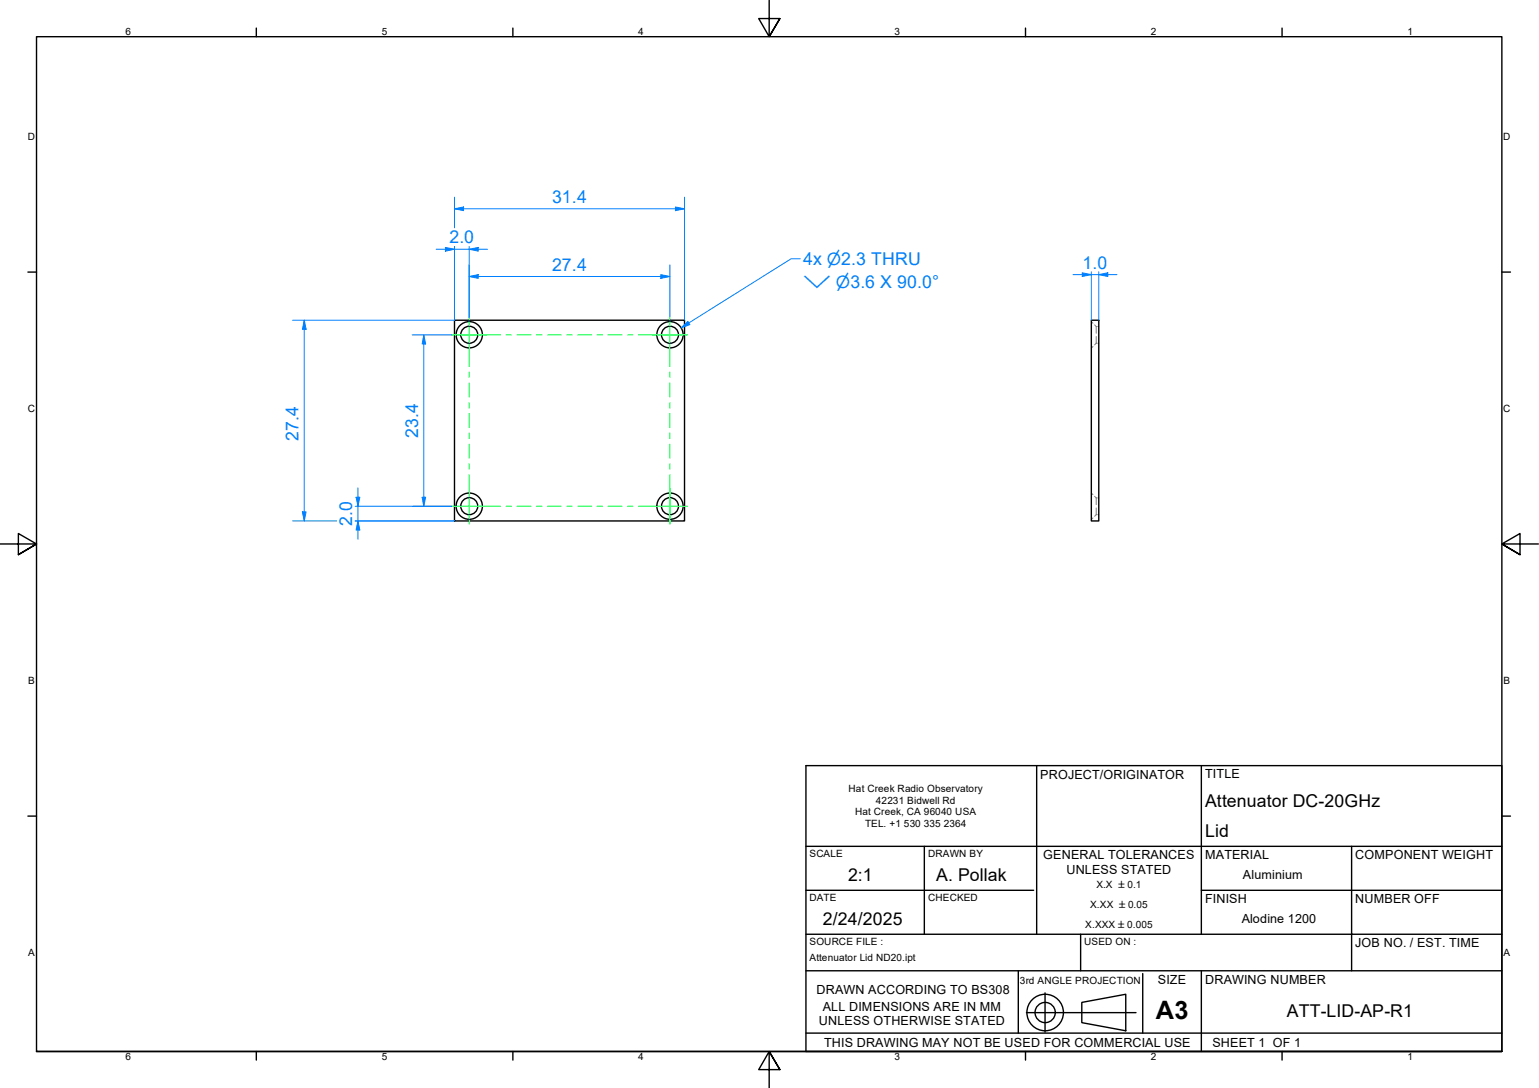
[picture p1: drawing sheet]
<svg xmlns="http://www.w3.org/2000/svg" width="420mm" height="297mm" viewBox="0 0 420 297" stroke-linecap="round" stroke-linejoin="round" font-family="sans-serif">
<!-- layer: Visible Edges(Design Office) -->
<g fill="none" stroke="#000" stroke-width=".38">
<path d="M124.1 87.4h62.8v54.8h-62.8zM297.9 87.4h2.1v54.8h-2.1z"/>
<circle cx="128.1" cy="91.4" r="2.32"/>
<circle cx="128.1" cy="91.4" r="3.6"/>
<circle cx="182.9" cy="91.4" r="2.32"/>
<circle cx="182.9" cy="91.4" r="3.6"/>
<circle cx="128.1" cy="138.2" r="2.32"/>
<circle cx="128.1" cy="138.2" r="3.6"/>
<circle cx="182.9" cy="138.2" r="2.32"/>
<circle cx="182.9" cy="138.2" r="3.6"/>
</g>
<!-- layer: Hidden Edges(Design Office) -->
<g fill="none" stroke="#808080" stroke-width=".27">
<path d="M297.9 87.8l.5 .5M298.4 94.6l-.5 .4M298.8 88.7l.5 .4M299.3 89.1v1.9M299.3 91.9v1.8M299.3 93.7l-.5 .5M299.3 93.7h.2M299.3 89.1h.2M299.7 93.7h.3M299.7 89.1h.3M297.9 134.6l.5 .5M298.8 135.5l.5 .4"/>
<path d="M299.3 135.9v1.9M299.3 138.7v1.8M299.3 135.9h.2M299.7 135.9h.3M298.4 141.4l-.5 .4M299.3 140.5l-.5 .5M299.3 140.5h.2M299.7 140.5h.3"/>
</g>
<!-- layer: Sketch Geometry(Design Office) -->
<g fill="none" stroke="#000" stroke-width=".38">
<path d="M70 7.7v2.3M140 7.7v2.3M210 0v10l-2.9-4.9h5.8l-2.9 4.9 2.9-4.9M280 7.7v2.3M350 7.7v2.3M7.6 74.3h2.4M410 74.3h2.4M0 148.5h10l-5-2.8v5.7l5-2.9-5 2.9M420 148.5h-10l5-2.8v5.7l-5-2.9 5 2.9M220 209h190v78.1h-190zM283 209v46.1M328 209v46.1"/>
<path d="M7.6 222.8h2.4M220 231.1h190M252.3 231.1v24M369 231.1v24h41M410 222.8h2.4M220 243.1h62.2M220 255.1h108M295 255.1v9.9M328 255.1h41v9.9M328 243.1h82M220 265h190M278 265v17.1"/>
<path d="M280.2 276.5h29.9M285.3 271.1v10.7M295.3 273.7l12-2.3v10l-12-2.2zM312 265.8v16.3M328 265v22.1M10 287.1v-277.1h400v277.1h-400h400M70 287.1v2.3M140 287.1v2.3M212.9 292l-2.9-4.9 2.9 4.9h-5.8l2.9-4.9v9.9M220 282.1h190M280 287.1v2.3M350 287.1v2.3"/>
<circle cx="285.3" cy="276.4" r="5"/>
<circle cx="285.3" cy="276.4" r="2.76"/>
</g>
<!-- layer: Dimensions(Design Office) -->
<path d="M124.1 57h2.5" fill="none" stroke="#0080ff" stroke-width=".27"/>
<path d="M124.1 57l2.5-.5v1z" fill="#0080ff"/>
<path d="M124.1 57l2.5-.5v1zM184.4 57h2.5" fill="none" stroke="#0080ff" stroke-width=".27"/>
<path d="M184.4 56.5l2.5 .5-2.5 .5z" fill="#0080ff"/>
<path d="M124.1 53.8v8.4M126.6 57h57.8M184.4 56.5l2.5 .5-2.5 .5zM186.9 53.8v33.6M124.1 67.3v20.1M83.1 139.7v2.5" fill="none" stroke="#0080ff" stroke-width=".27"/>
<path d="M82.5 139.7h1.1l-.5 2.5z" fill="#0080ff"/>
<path d="M83.1 87.4v2.5M82.5 139.7h1.1l-.5 2.5z" fill="none" stroke="#0080ff" stroke-width=".27"/>
<path d="M83.1 87.4l.5 2.5h-1.1z" fill="#0080ff"/>
<path d="M295.5 75h2.4M79.9 87.4h44.2M83.1 87.4l.5 2.5h-1.1zM83.1 89.9v49.8M79.9 142.2h12M97 142.2h27.1" fill="none" stroke="#0080ff" stroke-width=".27"/>
<path d="M295.5 74.5l2.4 .5-2.4 .5z" fill="#0080ff"/>
<path d="M295.5 74.5l2.4 .5-2.4 .5zM300 75h2.5" fill="none" stroke="#0080ff" stroke-width=".27"/>
<path d="M300 75l2.5-.5v1z" fill="#0080ff"/>
<path d="M128.1 75.5h2.5M292.9 75h2.6M297.9 75h2.1M297.9 74.2v13.2M300 75l2.5-.5v1zM300 74.2v13.2M302.5 75h2.4" fill="none" stroke="#0080ff" stroke-width=".27"/>
<!-- layer: Center Mark(Design Office) -->
<path d="M123.3 91.4h9.6M178.1 91.4h9.6M123.3 138.2h9.6M182.9 133.4v9.7" fill="none" stroke="#00ff40" stroke-width=".27"/>
<!-- layer: Centerline(Design Office) -->
<g fill="none" stroke="#00ff40" stroke-width=".27">
<path d="M123.3 91.4h13.4M128.1 86.6v13.5M138.2 91.4h1.4M141.2 91.4h3.8M146.4 91.4h1.6M149.5 91.4h3.7M154.7 91.4h1.5M157.7 91.4h3.8M163 91.4h1.5M166 91.4h3.8M171.3 91.4h1.5M174.3 91.4h13.4"/>
<path d="M182.9 86.6v13.5M128.1 101.6v1.4M128.1 104.6v3.8M128.1 109.9v1.5M128.1 112.9v3.9M128.1 118.2v1.5M182.9 101.6v1.4M182.9 104.6v3.8M182.9 109.9v1.5M182.9 112.9v3.9M182.9 118.2v1.5M123.3 138.2h13.4"/>
<path d="M128.1 121.3v3.8M128.1 126.6v1.5M128.1 129.6v13.5M138.2 138.2h1.4M141.2 138.2h3.8M146.4 138.2h1.6M149.5 138.2h3.7M154.7 138.2h1.5M157.7 138.2h3.8M163 138.2h1.5M166 138.2h3.8M171.3 138.2h1.5"/>
<path d="M174.3 138.2h13.4M182.9 121.3v3.8M182.9 126.6v1.5M182.9 129.6v13.5"/>
</g>
<!-- layer: Dimensions(Design Office) -->
<path d="M128.1 75.5l2.5-.5v1z" fill="#0080ff"/>
<path d="M128.1 75.5l2.5-.5v1zM180.4 75.5h2.5" fill="none" stroke="#0080ff" stroke-width=".27"/>
<path d="M180.4 75l2.5 .5-2.5 .5z" fill="#0080ff"/>
<path d="M128.1 72.3v14.3M130.6 75.5h49.8M180.4 75l2.5 .5-2.5 .5zM182.9 72.3v14.3M115.7 91.4v2.5" fill="none" stroke="#0080ff" stroke-width=".27"/>
<path d="M115.7 91.4l.5 2.5h-.9z" fill="#0080ff"/>
<path d="M115.7 91.4l.5 2.5h-.9zM115.7 135.7v2.5" fill="none" stroke="#0080ff" stroke-width=".27"/>
<path d="M115.3 135.7h.9l-.5 2.5z" fill="#0080ff"/>
<path d="M121.6 68.1h2.5M112.5 91.4h10.8M115.7 93.9v41.8M112.5 138.2h10.8M115.3 135.7h.9l-.5 2.5z" fill="none" stroke="#0080ff" stroke-width=".27"/>
<path d="M121.6 67.5l2.5 .6-2.5 .5z" fill="#0080ff"/>
<path d="M121.6 67.5l2.5 .6-2.5 .5zM128.1 68.1h2.5" fill="none" stroke="#0080ff" stroke-width=".27"/>
<path d="M128.1 68.1l2.5-.6v1.1z" fill="#0080ff"/>
<path d="M119.1 68.1h2.5M124.1 68.1h4M124.1 67.3v20.1M128.1 68.1l2.5-.6v1.1zM128.1 67.3v19.3M130.6 68.1h2.5M97.7 142.2v2.5" fill="none" stroke="#0080ff" stroke-width=".27"/>
<path d="M97.7 142.2l.5 2.5h-1z" fill="#0080ff"/>
<path d="M97.7 135.7v2.5M97.7 142.2l.5 2.5h-1z" fill="none" stroke="#0080ff" stroke-width=".27"/>
<path d="M97.2 135.7h1l-.5 2.5z" fill="#0080ff"/>
<path d="M97 138.2h26.3M97.2 135.7h1l-.5 2.5zM97.7 133.2v2.5M97.7 138.2v4M97 142.2h27.1M97.7 144.7v2.5" fill="none" stroke="#0080ff" stroke-width=".27"/>
<!-- layer: Symbols(Design Office) -->
<path d="M188 88.2l-2.1 1.3" fill="none" stroke="#0080ff" stroke-width=".27"/>
<path d="M185.9 89.5l1.9-1.8 .5 .9z" fill="#0080ff"/>
<path d="M218.5 70.7h-2.5l-28 17.5M185.9 89.5l1.9-1.8 .5 .9z" fill="none" stroke="#0080ff" stroke-width=".27"/>
<text font-size="6.9" x="315.5" y="278.2">A3</text>
<g font-size="4.8" fill="#0080ff">
<text x="150.7" y="55.4">31.4</text>
<text x="122.7" y="66.5">2.0</text>
<text x="150.7" y="74">27.4</text>
<text x="219.3" y="72.4">4x ⌀2.3 THRU</text>
<text x="295.5" y="73.4">1.0</text>
<text x="114.2" y="119.6" transform="rotate(-90 114.2 119.6)">23.4</text>
<text x="81.5" y="120.4" transform="rotate(-90 81.5 120.4)">27.4</text>
<text x="96.1" y="143.6" transform="rotate(-90 96.1 143.6)">2.0</text>
</g>
<g font-size="4.8">
<text x="329" y="220.3">Attenuator DC-20GHz</text>
<text x="329" y="228.5">Lid</text>
<text x="231.5" y="240.5">2:1</text>
<text x="255.6" y="240.5">A. Pollak</text>
<text x="224.7" y="252.5">2/24/2025</text>
<text x="351.3" y="277.5">ATT-LID-AP-R1</text>
</g>
<text font-size="4.6" fill="#0080ff" x="219.3" y="78.5">⌵ ⌀3.6 X 90.0°</text>
<g font-size="3.4">
<text x="284" y="212.6">PROJECT/ORIGINATOR</text>
<text x="329" y="212.5">TITLE</text>
<text x="284.8" y="234.6">GENERAL TOLERANCES</text>
<text x="291.1" y="238.5">UNLESS STATED</text>
<text x="329" y="234.6">MATERIAL</text>
<text x="370" y="234.6">COMPONENT WEIGHT</text>
<text x="339.3" y="240">Aluminium</text>
<text x="329" y="246.6">FINISH</text>
<text x="370" y="246.6">NUMBER OFF</text>
<text x="339" y="252">Alodine 1200</text>
<text x="370" y="258.6">JOB NO. / EST. TIME</text>
<text x="316.1" y="268.6">SIZE</text>
<text x="329" y="268.6">DRAWING NUMBER</text>
<text x="222.9" y="271.3">DRAWN ACCORDING TO BS308</text>
<text x="223.6" y="279.9">UNLESS OTHERWISE STATED</text>
<text x="224.7" y="276">ALL DIMENSIONS ARE IN MM</text>
<text x="225" y="285.8">THIS DRAWING MAY NOT BE USED FOR COMMERCIAL USE</text>
<text x="331" y="285.8">SHEET 1 OF 1</text>
</g>
<g font-size="2.7">
<text x="34.2" y="9.6">6</text>
<text x="104.2" y="9.6">5</text>
<text x="174.2" y="9.6">4</text>
<text x="244.2" y="9.6">3</text>
<text x="314.2" y="9.6">2</text>
<text x="384.2" y="9.6">1</text>
<text x="7.6" y="38.1">D</text>
<text x="410.4" y="38.1">D</text>
<text x="7.6" y="112.4">C</text>
<text x="410.4" y="112.4">C</text>
<text x="7.7" y="186.7">B</text>
<text x="410.5" y="186.7">B</text>
<text x="231.6" y="216.3">Hat Creek Radio Observatory</text>
<text x="239.1" y="219.4">42231 Bidwell Rd</text>
<text x="233.5" y="222.6">Hat Creek, CA 96040 USA</text>
<text x="236.2" y="225.8">TEL. +1</text>
<text x="246.8" y="225.8">530</text>
<text x="252.2" y="225.8">335</text>
<text x="257.7" y="225.8">2364</text>
<text x="221" y="234">SCALE</text>
<text x="253.4" y="234">DRAWN BY</text>
<text x="299.3" y="242.6">X.X ±0.1</text>
<text x="221" y="246">DATE</text>
<text x="253.4" y="246">CHECKED</text>
<text x="297.6" y="248">X.XX ±0.05</text>
<text x="296.3" y="253.5">X.XXX ±0.005</text>
<text x="7.7" y="260.9">A</text>
<text x="221" y="262.5">Attenuator Lid ND20.ipt</text>
<text x="221" y="258">SOURCE FILE :</text>
<text x="296" y="258">USED ON :</text>
<text x="410.5" y="260.9">A</text>
<text x="278.4" y="268.5">3rd ANGLE PROJECTION</text>
<text x="34.2" y="289.4">6</text>
<text x="104.2" y="289.4">5</text>
<text x="174.2" y="289.4">4</text>
<text x="244.2" y="289.4">3</text>
<text x="314.2" y="289.4">2</text>
<text x="384.2" y="289.4">1</text>
</g>
</svg>
